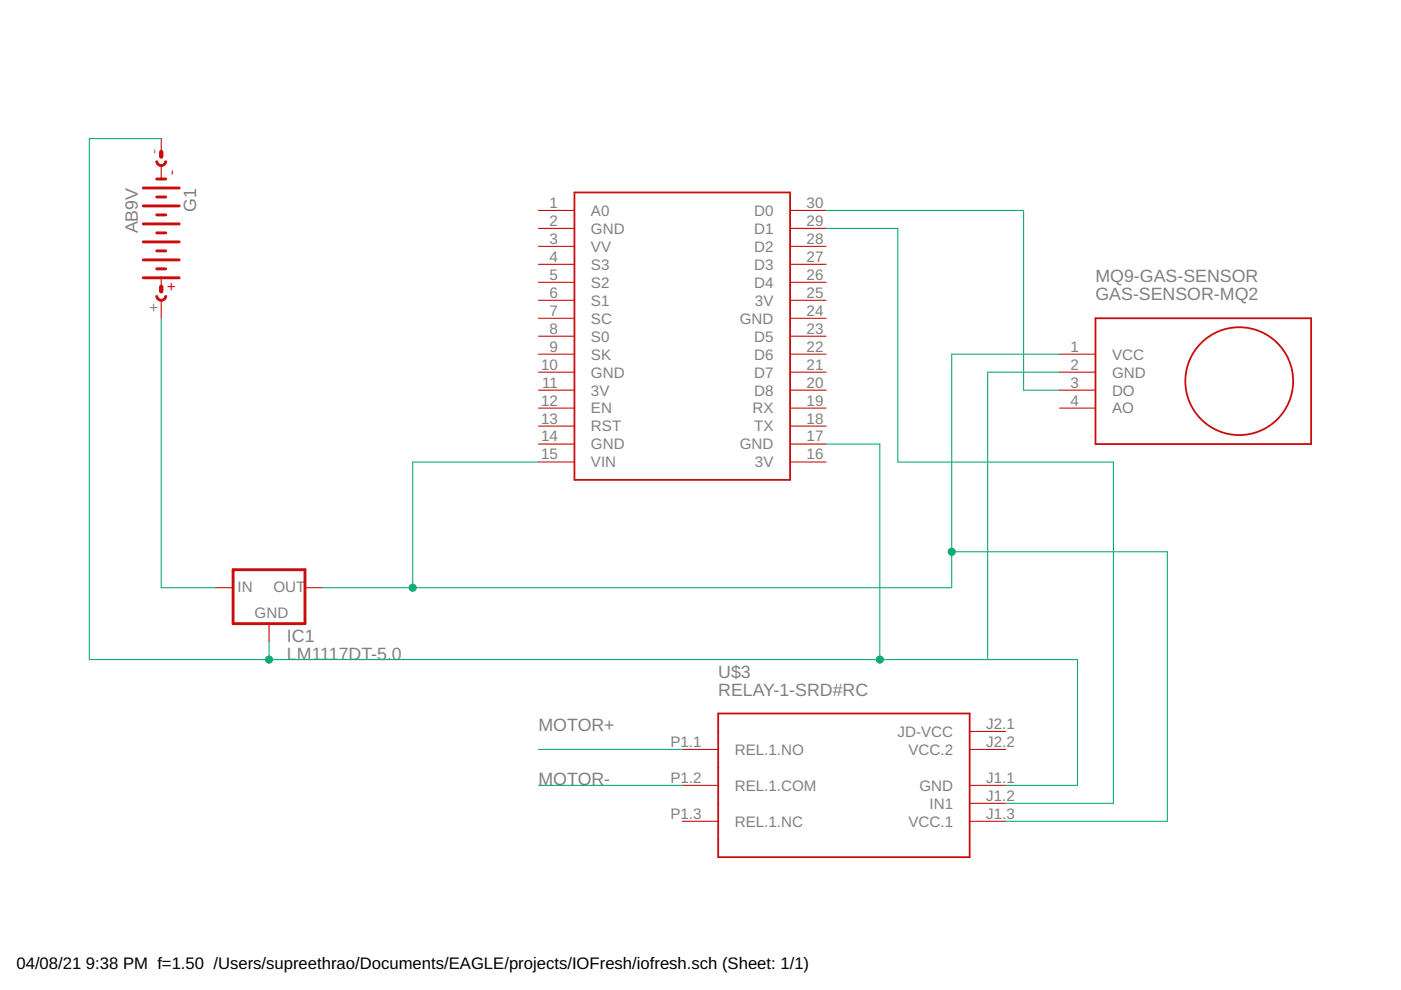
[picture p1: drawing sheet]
<?xml version="1.0" encoding="utf-8"?>
<!DOCTYPE eagle SYSTEM "eagle.dtd">
<!--
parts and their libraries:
diy-modules: Released under the Creative Commons Attribution 4.0 International License: http://creativecommons.org/licenses/by/4.0
-->
<eagle version="9.6.2">
<drawing>
<settings>
<setting alwaysvectorfont="no"/>
<setting verticaltext="up"/>
</settings>
<grid distance="0.1" unitdist="inch" unit="inch" style="lines" multiple="1" display="no" altdistance="0.01" altunitdist="inch" altunit="inch"/>
<schematic xreflabel="%F%N/%S.%C%R" xrefpart="/%S.%C%R">
<libraries>
<library name="nodemcu">
<symbols>
<symbol name="NODEMCU">
<wire x1="-15.24" y1="-20.32" x2="-15.24" y2="20.32" width="0.254" layer="94"/>
<wire x1="-15.24" y1="20.32" x2="15.24" y2="20.32" width="0.254" layer="94"/>
<wire x1="15.24" y1="20.32" x2="15.24" y2="-20.32" width="0.254" layer="94"/>
<wire x1="15.24" y1="-20.32" x2="-15.24" y2="-20.32" width="0.254" layer="94"/>
<pin name="A0" x="-20.32" y="17.78" length="middle"/>
<pin name="GND" x="-20.32" y="15.24" length="middle" direction="pwr"/>
<pin name="VV" x="-20.32" y="12.7" length="middle"/>
<pin name="S3" x="-20.32" y="10.16" length="middle"/>
<pin name="S2" x="-20.32" y="7.62" length="middle"/>
<pin name="S1" x="-20.32" y="5.08" length="middle"/>
<pin name="SC" x="-20.32" y="2.54" length="middle"/>
<pin name="S0" x="-20.32" y="0" length="middle"/>
<pin name="SK" x="-20.32" y="-2.54" length="middle"/>
<pin name="GND@1" x="-20.32" y="-5.08" length="middle" direction="pwr"/>
<pin name="3V" x="-20.32" y="-7.62" length="middle" direction="pwr"/>
<pin name="EN" x="-20.32" y="-10.16" length="middle"/>
<pin name="RST" x="-20.32" y="-12.7" length="middle"/>
<pin name="GND@2" x="-20.32" y="-15.24" length="middle" direction="pwr"/>
<pin name="VIN" x="-20.32" y="-17.78" length="middle"/>
<pin name="3V@1" x="20.32" y="-17.78" length="middle" direction="pwr" rot="R180"/>
<pin name="GND@3" x="20.32" y="-15.24" length="middle" direction="pwr" rot="R180"/>
<pin name="TX" x="20.32" y="-12.7" length="middle" rot="R180"/>
<pin name="RX" x="20.32" y="-10.16" length="middle" rot="R180"/>
<pin name="D8" x="20.32" y="-7.62" length="middle" rot="R180"/>
<pin name="D7" x="20.32" y="-5.08" length="middle" rot="R180"/>
<pin name="D6" x="20.32" y="-2.54" length="middle" rot="R180"/>
<pin name="D5" x="20.32" y="0" length="middle" rot="R180"/>
<pin name="GND@4" x="20.32" y="2.54" length="middle" direction="pwr" rot="R180"/>
<pin name="3V@2" x="20.32" y="5.08" length="middle" direction="pwr" rot="R180"/>
<pin name="D4" x="20.32" y="7.62" length="middle" rot="R180"/>
<pin name="D3" x="20.32" y="10.16" length="middle" rot="R180"/>
<pin name="D2" x="20.32" y="12.7" length="middle" rot="R180"/>
<pin name="D1" x="20.32" y="15.24" length="middle" rot="R180"/>
<pin name="D0" x="20.32" y="17.78" length="middle" rot="R180"/>
</symbol>
</symbols>
<devicesets>
<deviceset name="NODEMCU">
<gates>
<gate name="G$1" symbol="NODEMCU" x="0" y="0"/>
</gates>
<devices>
<device name="" package="NODEMCU">
<connects>
<connect gate="G$1" pin="3V" pad="11"/>
<connect gate="G$1" pin="3V@1" pad="16"/>
<connect gate="G$1" pin="3V@2" pad="25"/>
<connect gate="G$1" pin="A0" pad="1"/>
<connect gate="G$1" pin="D0" pad="30"/>
<connect gate="G$1" pin="D1" pad="29"/>
<connect gate="G$1" pin="D2" pad="28"/>
<connect gate="G$1" pin="D3" pad="27"/>
<connect gate="G$1" pin="D4" pad="26"/>
<connect gate="G$1" pin="D5" pad="23"/>
<connect gate="G$1" pin="D6" pad="22"/>
<connect gate="G$1" pin="D7" pad="21"/>
<connect gate="G$1" pin="D8" pad="20"/>
<connect gate="G$1" pin="EN" pad="12"/>
<connect gate="G$1" pin="GND" pad="2"/>
<connect gate="G$1" pin="GND@1" pad="10"/>
<connect gate="G$1" pin="GND@2" pad="14"/>
<connect gate="G$1" pin="GND@3" pad="17"/>
<connect gate="G$1" pin="GND@4" pad="24"/>
<connect gate="G$1" pin="RST" pad="13"/>
<connect gate="G$1" pin="RX" pad="19"/>
<connect gate="G$1" pin="S0" pad="8"/>
<connect gate="G$1" pin="S1" pad="6"/>
<connect gate="G$1" pin="S2" pad="5"/>
<connect gate="G$1" pin="S3" pad="4"/>
<connect gate="G$1" pin="SC" pad="7"/>
<connect gate="G$1" pin="SK" pad="9"/>
<connect gate="G$1" pin="TX" pad="18"/>
<connect gate="G$1" pin="VIN" pad="15"/>
<connect gate="G$1" pin="VV" pad="3"/>
</connects>
<technologies>
<technology name=""/>
</technologies>
</device>
</devices>
</deviceset>
</devicesets>
</library>
<library name="lm1117_10">
<symbols>
<symbol name="LM1117">
<wire x1="-5.08" y1="-5.08" x2="5.08" y2="-5.08" width="0.4064" layer="94"/>
<wire x1="5.08" y1="-5.08" x2="5.08" y2="2.54" width="0.4064" layer="94"/>
<wire x1="5.08" y1="2.54" x2="-5.08" y2="2.54" width="0.4064" layer="94"/>
<wire x1="-5.08" y1="2.54" x2="-5.08" y2="-5.08" width="0.4064" layer="94"/>
<text x="2.54" y="-7.62" size="1.778" layer="95">&gt;NAME</text>
<text x="2.54" y="-10.16" size="1.778" layer="96">&gt;VALUE</text>
<text x="-2.032" y="-4.318" size="1.524" layer="95">GND</text>
<text x="-4.445" y="-0.635" size="1.524" layer="95">IN</text>
<text x="0.635" y="-0.635" size="1.524" layer="95">OUT</text>
<pin name="IN" x="-7.62" y="0" visible="off" length="short" direction="in"/>
<pin name="GND" x="0" y="-7.62" visible="off" length="short" direction="in" rot="R90"/>
<pin name="OUT" x="7.62" y="0" visible="off" length="short" direction="pas" rot="R180"/>
</symbol>
</symbols>
<devicesets>
<deviceset name="LM1117?-*" prefix="IC">
<gates>
<gate name="G$1" symbol="LM1117" x="0" y="0"/>
</gates>
<devices>
<device name="MP" package="SOT223">
<connects>
<connect gate="G$1" pin="GND" pad="1"/>
<connect gate="G$1" pin="IN" pad="3"/>
<connect gate="G$1" pin="OUT" pad="2 4"/>
</connects>
<technologies>
<technology name="1.8">
<attribute name="MF" value="Texas Instruments" constant="no"/>
<attribute name="MPN" value="LM1117MP-1.8" constant="no"/>
<attribute name="OC_FARNELL" value="1469053" constant="no"/>
<attribute name="OC_NEWARK" value="41K3467" constant="no"/>
</technology>
<technology name="2.5">
<attribute name="MF" value="Texas Instruments" constant="no"/>
<attribute name="MPN" value="LM1117MP-2.5" constant="no"/>
<attribute name="OC_FARNELL" value="1564629" constant="no"/>
<attribute name="OC_NEWARK" value="41K3468" constant="no"/>
</technology>
<technology name="3.3">
<attribute name="MF" value="Texas Instruments" constant="no"/>
<attribute name="MPN" value="LM1117MP-3.3" constant="no"/>
<attribute name="OC_FARNELL" value="9778195" constant="no"/>
<attribute name="OC_NEWARK" value="28X3416" constant="no"/>
</technology>
<technology name="5.0">
<attribute name="MF" value="Texas Instruments" constant="no"/>
<attribute name="MPN" value="LM1117MP-5.0" constant="no"/>
<attribute name="OC_FARNELL" value="9778209" constant="no"/>
<attribute name="OC_NEWARK" value="28X3417" constant="no"/>
</technology>
</technologies>
</device>
<device name="T(H)" package="TO220H">
<connects>
<connect gate="G$1" pin="GND" pad="1"/>
<connect gate="G$1" pin="IN" pad="3"/>
<connect gate="G$1" pin="OUT" pad="2"/>
</connects>
<technologies>
<technology name="2.5">
<attribute name="MF" value="Texas Instruments" constant="no"/>
<attribute name="MPN" value="LM1117T-2.5" constant="no"/>
<attribute name="OC_FARNELL" value="1798354" constant="no"/>
<attribute name="OC_NEWARK" value="75R2090" constant="no"/>
</technology>
<technology name="3.3">
<attribute name="MF" value="Texas Instruments" constant="no"/>
<attribute name="MPN" value="LM1117T-3.3" constant="no"/>
<attribute name="OC_FARNELL" value="1469056" constant="no"/>
<attribute name="OC_NEWARK" value="13B5347" constant="no"/>
</technology>
<technology name="5.0">
<attribute name="MF" value="Texas Instruments" constant="no"/>
<attribute name="MPN" value="LM1117T-5.0" constant="no"/>
<attribute name="OC_FARNELL" value="1215183" constant="no"/>
<attribute name="OC_NEWARK" value="41K3491" constant="no"/>
</technology>
</technologies>
</device>
<device name="T(V)" package="TO220V">
<connects>
<connect gate="G$1" pin="GND" pad="1"/>
<connect gate="G$1" pin="IN" pad="3"/>
<connect gate="G$1" pin="OUT" pad="2"/>
</connects>
<technologies>
<technology name="2.5">
<attribute name="MF" value="Texas Instruments" constant="no"/>
<attribute name="MPN" value="LM1117T-2.5" constant="no"/>
<attribute name="OC_FARNELL" value="1798354" constant="no"/>
<attribute name="OC_NEWARK" value="75R2090" constant="no"/>
</technology>
<technology name="3.3">
<attribute name="MF" value="Texas Instruments" constant="no"/>
<attribute name="MPN" value="LM1117T-3.3" constant="no"/>
<attribute name="OC_FARNELL" value="1469056" constant="no"/>
<attribute name="OC_NEWARK" value="13B5347" constant="no"/>
</technology>
<technology name="5.0">
<attribute name="MF" value="Texas Instruments" constant="no"/>
<attribute name="MPN" value="LM1117T-5.0" constant="no"/>
<attribute name="OC_FARNELL" value="1215183" constant="no"/>
<attribute name="OC_NEWARK" value="41K3491" constant="no"/>
</technology>
</technologies>
</device>
<device name="DT" package="TO252">
<connects>
<connect gate="G$1" pin="GND" pad="1"/>
<connect gate="G$1" pin="IN" pad="2"/>
<connect gate="G$1" pin="OUT" pad="3"/>
</connects>
<technologies>
<technology name="1.8">
<attribute name="MF" value="Texas Instruments" constant="no"/>
<attribute name="MPN" value="LM1117DT-1.8" constant="no"/>
<attribute name="OC_FARNELL" value="1798351" constant="no"/>
<attribute name="OC_NEWARK" value="73R9726" constant="no"/>
</technology>
<technology name="2.5">
<attribute name="MF" value="Texas Instruments" constant="no"/>
<attribute name="MPN" value="LM1117DT-2.5" constant="no"/>
<attribute name="OC_FARNELL" value="2323582" constant="no"/>
<attribute name="OC_NEWARK" value="41K3428" constant="no"/>
</technology>
<technology name="3.3">
<attribute name="MF" value="Texas Instruments" constant="no"/>
<attribute name="MPN" value="LM1117DT-3.3" constant="no"/>
<attribute name="OC_FARNELL" value="1469048" constant="no"/>
<attribute name="OC_NEWARK" value="41K3430" constant="no"/>
</technology>
<technology name="5.0">
<attribute name="MF" value="Texas Instruments" constant="no"/>
<attribute name="MPN" value="LM1117DT-5.0" constant="no"/>
<attribute name="OC_FARNELL" value="9486283" constant="no"/>
<attribute name="OC_NEWARK" value="41K3431" constant="no"/>
</technology>
</technologies>
</device>
<device name="SX" package="TO263-3">
<connects>
<connect gate="G$1" pin="GND" pad="1"/>
<connect gate="G$1" pin="IN" pad="3"/>
<connect gate="G$1" pin="OUT" pad="2 TAB"/>
</connects>
<technologies>
<technology name="3.3">
<attribute name="MF" value="Texas Instruments" constant="no"/>
<attribute name="MPN" value="LM1117SX-3.3" constant="no"/>
<attribute name="OC_FARNELL" value="2323594" constant="no"/>
<attribute name="OC_NEWARK" value="41K3484" constant="no"/>
</technology>
<technology name="5.0">
<attribute name="MF" value="Texas Instruments" constant="no"/>
<attribute name="MPN" value="LM1117SX-5.0" constant="no"/>
<attribute name="OC_FARNELL" value="2383003" constant="no"/>
<attribute name="OC_NEWARK" value="unknown" constant="no"/>
</technology>
</technologies>
</device>
<device name="LD" package="WSON8-4X4">
<connects>
<connect gate="G$1" pin="GND" pad="1"/>
<connect gate="G$1" pin="IN" pad="2 3 4"/>
<connect gate="G$1" pin="OUT" pad="5 6 7 EXP"/>
</connects>
<technologies>
<technology name="1.8">
<attribute name="MF" value="Texas Instruments" constant="no"/>
<attribute name="MPN" value="LM1117LD-1.8" constant="no"/>
<attribute name="OC_FARNELL" value="1798353" constant="no"/>
<attribute name="OC_NEWARK" value="unknown" constant="no"/>
</technology>
<technology name="2.5">
<attribute name="MF" value="Texas Instruments" constant="no"/>
<attribute name="MPN" value="LM1117LD-2.5" constant="no"/>
<attribute name="OC_FARNELL" value="unknown" constant="no"/>
<attribute name="OC_NEWARK" value="unknown" constant="no"/>
</technology>
<technology name="3.3">
<attribute name="MF" value="Texas Instruments" constant="no"/>
<attribute name="MPN" value="LM1117LD-3.3" constant="no"/>
<attribute name="OC_FARNELL" value="8221901" constant="no"/>
<attribute name="OC_NEWARK" value="38K3616" constant="no"/>
</technology>
</technologies>
</device>
</devices>
</deviceset>
</devicesets>
</library>
<library name="diy-modules">
<symbols>
<symbol name="GAS-SENSOR-MQ2">
<pin name="VCC" x="-20.32" y="2.54" length="middle" direction="pwr"/>
<pin name="GND" x="-20.32" y="0" length="middle" direction="pwr"/>
<pin name="DO" x="-20.32" y="-2.54" length="middle" direction="out"/>
<wire x1="-15.24" y1="7.62" x2="-15.24" y2="-10.16" width="0.254" layer="94"/>
<wire x1="-15.24" y1="-10.16" x2="15.24" y2="-10.16" width="0.254" layer="94"/>
<wire x1="15.24" y1="-10.16" x2="15.24" y2="7.62" width="0.254" layer="94"/>
<wire x1="15.24" y1="7.62" x2="-15.24" y2="7.62" width="0.254" layer="94"/>
<circle x="5.08" y="-1.27" radius="7.62" width="0.254" layer="94"/>
<text x="-15.24" y="12.7" size="1.778" layer="95">&gt;NAME</text>
<text x="-15.24" y="10.16" size="1.778" layer="96">&gt;VALUE</text>
<pin name="AO" x="-20.32" y="-5.08" length="middle" direction="out"/>
</symbol>
<symbol name="RELAY-1-SRD#RC">
<pin name="VCC.1" x="22.86" y="-5.08" length="middle" direction="pwr" rot="R180"/>
<pin name="IN1" x="22.86" y="-2.54" length="middle" rot="R180"/>
<pin name="GND" x="22.86" y="0" length="middle" direction="pwr" rot="R180"/>
<pin name="VCC.2" x="22.86" y="5.08" length="middle" direction="pwr" rot="R180"/>
<pin name="JD-VCC" x="22.86" y="7.62" length="middle" rot="R180"/>
<wire x1="-17.78" y1="10.16" x2="17.78" y2="10.16" width="0.254" layer="94"/>
<wire x1="17.78" y1="10.16" x2="17.78" y2="-10.16" width="0.254" layer="94"/>
<wire x1="17.78" y1="-10.16" x2="-17.78" y2="-10.16" width="0.254" layer="94"/>
<text x="-17.78" y="15.24" size="1.778" layer="95">&gt;NAME</text>
<text x="-17.78" y="12.7" size="1.778" layer="95">&gt;VALUE</text>
<wire x1="-17.78" y1="-10.16" x2="-17.78" y2="-7.62" width="0.254" layer="94"/>
<wire x1="-17.78" y1="-7.62" x2="-17.78" y2="-2.54" width="0.254" layer="94"/>
<wire x1="-17.78" y1="-2.54" x2="-17.78" y2="2.54" width="0.254" layer="94"/>
<wire x1="-17.78" y1="2.54" x2="-17.78" y2="7.62" width="0.254" layer="94"/>
<wire x1="-17.78" y1="7.62" x2="-17.78" y2="10.16" width="0.254" layer="94"/>
<pin name="REL.1.NO" x="-22.86" y="5.08" length="middle"/>
<pin name="REL.1.COM" x="-22.86" y="0" length="middle"/>
<pin name="REL.1.NC" x="-22.86" y="-5.08" length="middle"/>
</symbol>
</symbols>
<devicesets>
<deviceset name="GAS-SENSOR-MQ2">
<gates>
<gate name="G$1" symbol="GAS-SENSOR-MQ2" x="0" y="0"/>
</gates>
<devices>
<device name="" package="GAS-SENSOR-MQ2">
<connects>
<connect gate="G$1" pin="AO" pad="4"/>
<connect gate="G$1" pin="DO" pad="3"/>
<connect gate="G$1" pin="GND" pad="2"/>
<connect gate="G$1" pin="VCC" pad="1"/>
</connects>
<technologies>
<technology name=""/>
</technologies>
</device>
</devices>
</deviceset>
<deviceset name="RELAY-1-SRD#RC">
<gates>
<gate name="G$1" symbol="RELAY-1-SRD#RC" x="0" y="0"/>
</gates>
<devices>
<device name="" package="RELAY-1-SRD#RC">
<connects>
<connect gate="G$1" pin="GND" pad="J1.1"/>
<connect gate="G$1" pin="IN1" pad="J1.2"/>
<connect gate="G$1" pin="JD-VCC" pad="J2.1"/>
<connect gate="G$1" pin="REL.1.COM" pad="P1.2"/>
<connect gate="G$1" pin="REL.1.NC" pad="P1.3"/>
<connect gate="G$1" pin="REL.1.NO" pad="P1.1"/>
<connect gate="G$1" pin="VCC.1" pad="J1.3"/>
<connect gate="G$1" pin="VCC.2" pad="J2.2"/>
</connects>
<technologies>
<technology name=""/>
</technologies>
</device>
</devices>
</deviceset>
</devicesets>
</library>
<library name="battery">
<symbols>
<symbol name="9V0-BL">
<wire x1="-6.985" y1="0.635" x2="-6.985" y2="0" width="0.4064" layer="94"/>
<wire x1="-8.89" y1="0" x2="-6.985" y2="0" width="0.1524" layer="94"/>
<wire x1="-6.985" y1="0" x2="-6.985" y2="-0.635" width="0.4064" layer="94"/>
<wire x1="-5.715" y1="2.54" x2="-5.715" y2="-2.54" width="0.4064" layer="94"/>
<wire x1="-4.445" y1="0.635" x2="-4.445" y2="-0.635" width="0.4064" layer="94"/>
<wire x1="6.985" y1="2.54" x2="6.985" y2="0" width="0.4064" layer="94"/>
<wire x1="6.985" y1="0" x2="8.255" y2="0" width="0.1524" layer="94"/>
<wire x1="6.985" y1="0" x2="6.985" y2="-2.54" width="0.4064" layer="94"/>
<wire x1="-3.175" y1="2.54" x2="-3.175" y2="-2.54" width="0.4064" layer="94"/>
<wire x1="-1.905" y1="0.635" x2="-1.905" y2="-0.635" width="0.4064" layer="94"/>
<wire x1="-0.635" y1="2.54" x2="-0.635" y2="-2.54" width="0.4064" layer="94"/>
<wire x1="0.635" y1="0.635" x2="0.635" y2="-0.635" width="0.4064" layer="94"/>
<wire x1="1.905" y1="2.54" x2="1.905" y2="-2.54" width="0.4064" layer="94"/>
<wire x1="3.175" y1="0.635" x2="3.175" y2="-0.635" width="0.4064" layer="94"/>
<wire x1="4.445" y1="2.54" x2="4.445" y2="-2.54" width="0.4064" layer="94"/>
<wire x1="5.715" y1="0.635" x2="5.715" y2="-0.635" width="0.4064" layer="94"/>
<wire x1="9.525" y1="0.635" x2="9.525" y2="-0.635" width="0.254" layer="94" curve="-180" cap="flat"/>
<wire x1="-9.525" y1="0.635" x2="-9.525" y2="-0.635" width="0.254" layer="94" curve="-180" cap="flat"/>
<wire x1="8.255" y1="0" x2="8.89" y2="0" width="0.6096" layer="94"/>
<wire x1="-10.16" y1="0" x2="-10.795" y2="0" width="0.6096" layer="94"/>
<text x="-5.715" y="3.175" size="1.778" layer="95">&gt;NAME</text>
<text x="-5.715" y="-5.08" size="1.778" layer="96">&gt;VALUE</text>
<text x="7.62" y="0.635" size="1.524" layer="94">+</text>
<text x="-8.255" y="0.635" size="1.524" layer="94">-</text>
<pin name="+" x="12.7" y="0" visible="pad" length="short" direction="pas" rot="R180"/>
<pin name="-" x="-12.7" y="0" visible="pad" length="short" direction="pas"/>
</symbol>
</symbols>
<devicesets>
<deviceset name="AB9V" prefix="G">
<gates>
<gate name="G$1" symbol="9V0-BL" x="0" y="0"/>
</gates>
<devices>
<device name="" package="AB9V">
<connects>
<connect gate="G$1" pin="+" pad="+"/>
<connect gate="G$1" pin="-" pad="-"/>
</connects>
<package3dinstances>
<package3dinstance package3d_urn="urn:adsk.eagle:package:4600/1"/>
</package3dinstances>
<technologies>
<technology name="">
<attribute name="POPULARITY" value="32" constant="no"/>
</technology>
</technologies>
</device>
</devices>
</deviceset>
</devicesets>
</library>
</libraries>
<attributes>
</attributes>
<variantdefs>
</variantdefs>
<classes>
<class number="0" name="default" width="0" drill="0">
</class>
</classes>
<parts>
<part name="U$1" library="nodemcu" deviceset="NODEMCU" device=""/>
<part name="IC1" library="lm1117_10" deviceset="LM1117?-*" device="DT" technology="5.0"/>
<part name="U$2" library="diy-modules" deviceset="GAS-SENSOR-MQ2" device=""/>
<part name="G1" library="battery" deviceset="AB9V" device="" package3d_urn="urn:adsk.eagle:package:4600/1"/>
<part name="U$3" library="diy-modules" deviceset="RELAY-1-SRD#RC" device=""/>
</parts>
<sheets>
<sheet>
<plain>
</plain>
<instances>
<instance part="U$1" gate="G$1" x="81.28" y="45.72" smashed="yes"/>
<instance part="IC1" gate="G$1" x="22.86" y="10.16" smashed="yes">
<attribute name="NAME" x="25.4" y="2.54" size="1.778" layer="95"/>
<attribute name="VALUE" x="25.4" y="0" size="1.778" layer="96"/>
</instance>
<instance part="U$2" gate="G$1" x="154.94" y="40.64" smashed="yes">
<attribute name="NAME" x="139.7" y="53.34" size="1.778" layer="95"/>
<attribute name="VALUE" x="139.7" y="50.8" size="1.778" layer="96"/>
</instance>
<instance part="G1" gate="G$1" x="7.62" y="60.96" smashed="yes" rot="R270">
<attribute name="NAME" x="10.795" y="66.675" size="1.778" layer="95" rot="R270"/>
<attribute name="VALUE" x="2.54" y="66.675" size="1.778" layer="96" rot="R270"/>
</instance>
<instance part="U$3" gate="G$1" x="104.14" y="-17.78" smashed="yes">
<attribute name="NAME" x="86.36" y="-2.54" size="1.778" layer="95"/>
<attribute name="VALUE" x="86.36" y="-5.08" size="1.778" layer="95"/>
</instance>
</instances>
<busses>
</busses>
<nets>
<net name="N$1" class="0">
<segment>
<pinref part="G1" gate="G$1" pin="+"/>
<pinref part="IC1" gate="G$1" pin="IN"/>
<wire x1="7.62" y1="48.26" x2="7.62" y2="10.16" width="0.1524" layer="91"/>
<wire x1="7.62" y1="10.16" x2="15.24" y2="10.16" width="0.1524" layer="91"/>
</segment>
</net>
<net name="N$2" class="0">
<segment>
<pinref part="IC1" gate="G$1" pin="OUT"/>
<wire x1="30.48" y1="10.16" x2="43.18" y2="10.16" width="0.1524" layer="91"/>
<wire x1="43.18" y1="10.16" x2="43.18" y2="27.94" width="0.1524" layer="91"/>
<pinref part="U$1" gate="G$1" pin="VIN"/>
<wire x1="43.18" y1="27.94" x2="60.96" y2="27.94" width="0.1524" layer="91"/>
<wire x1="43.18" y1="10.16" x2="119.38" y2="10.16" width="0.1524" layer="91"/>
<wire x1="119.38" y1="10.16" x2="119.38" y2="15.24" width="0.1524" layer="91"/>
<junction x="43.18" y="10.16"/>
<pinref part="U$2" gate="G$1" pin="VCC"/>
<wire x1="119.38" y1="15.24" x2="119.38" y2="43.18" width="0.1524" layer="91"/>
<wire x1="119.38" y1="43.18" x2="134.62" y2="43.18" width="0.1524" layer="91"/>
<pinref part="U$3" gate="G$1" pin="VCC.1"/>
<wire x1="127" y1="-22.86" x2="149.86" y2="-22.86" width="0.1524" layer="91"/>
<wire x1="149.86" y1="-22.86" x2="149.86" y2="15.24" width="0.1524" layer="91"/>
<wire x1="149.86" y1="15.24" x2="119.38" y2="15.24" width="0.1524" layer="91"/>
<junction x="119.38" y="15.24"/>
</segment>
</net>
<net name="N$3" class="0">
<segment>
<pinref part="U$2" gate="G$1" pin="GND"/>
<wire x1="134.62" y1="40.64" x2="124.46" y2="40.64" width="0.1524" layer="91"/>
<wire x1="124.46" y1="40.64" x2="124.46" y2="2.54" width="0.1524" layer="91"/>
<pinref part="IC1" gate="G$1" pin="GND"/>
<wire x1="124.46" y1="0" x2="109.22" y2="0" width="0.1524" layer="91"/>
<wire x1="109.22" y1="0" x2="22.86" y2="0" width="0.1524" layer="91"/>
<wire x1="22.86" y1="0" x2="22.86" y2="2.54" width="0.1524" layer="91"/>
<pinref part="U$1" gate="G$1" pin="GND@3"/>
<wire x1="101.6" y1="30.48" x2="109.22" y2="30.48" width="0.1524" layer="91"/>
<wire x1="109.22" y1="30.48" x2="109.22" y2="0" width="0.1524" layer="91"/>
<junction x="109.22" y="0"/>
<pinref part="G1" gate="G$1" pin="-"/>
<wire x1="7.62" y1="73.66" x2="-2.54" y2="73.66" width="0.1524" layer="91"/>
<wire x1="-2.54" y1="73.66" x2="-2.54" y2="0" width="0.1524" layer="91"/>
<wire x1="-2.54" y1="0" x2="22.86" y2="0" width="0.1524" layer="91"/>
<junction x="22.86" y="0"/>
<pinref part="U$3" gate="G$1" pin="GND"/>
<wire x1="127" y1="-17.78" x2="137.16" y2="-17.78" width="0.1524" layer="91"/>
<wire x1="137.16" y1="-17.78" x2="137.16" y2="0" width="0.1524" layer="91"/>
<wire x1="137.16" y1="0" x2="124.46" y2="0" width="0.1524" layer="91"/>
<wire x1="124.46" y1="0" x2="124.46" y2="2.54" width="0.1524" layer="91"/>
</segment>
</net>
<net name="N$6" class="0">
<segment>
<pinref part="U$2" gate="G$1" pin="DO"/>
<wire x1="134.62" y1="38.1" x2="129.54" y2="38.1" width="0.1524" layer="91"/>
<wire x1="129.54" y1="38.1" x2="129.54" y2="63.5" width="0.1524" layer="91"/>
<pinref part="U$1" gate="G$1" pin="D0"/>
<wire x1="129.54" y1="63.5" x2="101.6" y2="63.5" width="0.1524" layer="91"/>
</segment>
</net>
<net name="N$7" class="0">
<segment>
<pinref part="U$3" gate="G$1" pin="IN1"/>
<wire x1="127" y1="-20.32" x2="142.24" y2="-20.32" width="0.1524" layer="91"/>
<wire x1="142.24" y1="-20.32" x2="142.24" y2="27.94" width="0.1524" layer="91"/>
<wire x1="142.24" y1="27.94" x2="111.76" y2="27.94" width="0.1524" layer="91"/>
<pinref part="U$1" gate="G$1" pin="D1"/>
<wire x1="111.76" y1="27.94" x2="111.76" y2="60.96" width="0.1524" layer="91"/>
<wire x1="111.76" y1="60.96" x2="101.6" y2="60.96" width="0.1524" layer="91"/>
</segment>
</net>
<net name="MOTOR-" class="0">
<segment>
<pinref part="U$3" gate="G$1" pin="REL.1.COM"/>
<wire x1="81.28" y1="-17.78" x2="60.96" y2="-17.78" width="0.1524" layer="91"/>
<label x="60.96" y="-17.78" size="1.778" layer="95"/>
</segment>
</net>
<net name="MOTOR+" class="0">
<segment>
<pinref part="U$3" gate="G$1" pin="REL.1.NO"/>
<wire x1="81.28" y1="-12.7" x2="60.96" y2="-12.7" width="0.1524" layer="91"/>
<label x="60.96" y="-10.16" size="1.778" layer="95"/>
</segment>
</net>
</nets>
</sheet>
</sheets>
</schematic>
</drawing>
<compatibility>
<note version="8.2" severity="warning">
Since Version 8.2, EAGLE supports online libraries. The ids
of those online libraries will not be understood (or retained)
with this version.
</note>
<note version="8.3" severity="warning">
Since Version 8.3, EAGLE supports URNs for individual library
assets (packages, symbols, and devices). The URNs of those assets
will not be understood (or retained) with this version.
</note>
<note version="8.3" severity="warning">
Since Version 8.3, EAGLE supports the association of 3D packages
with devices in libraries, schematics, and board files. Those 3D
packages will not be understood (or retained) with this version.
</note>
</compatibility>
</eagle>
